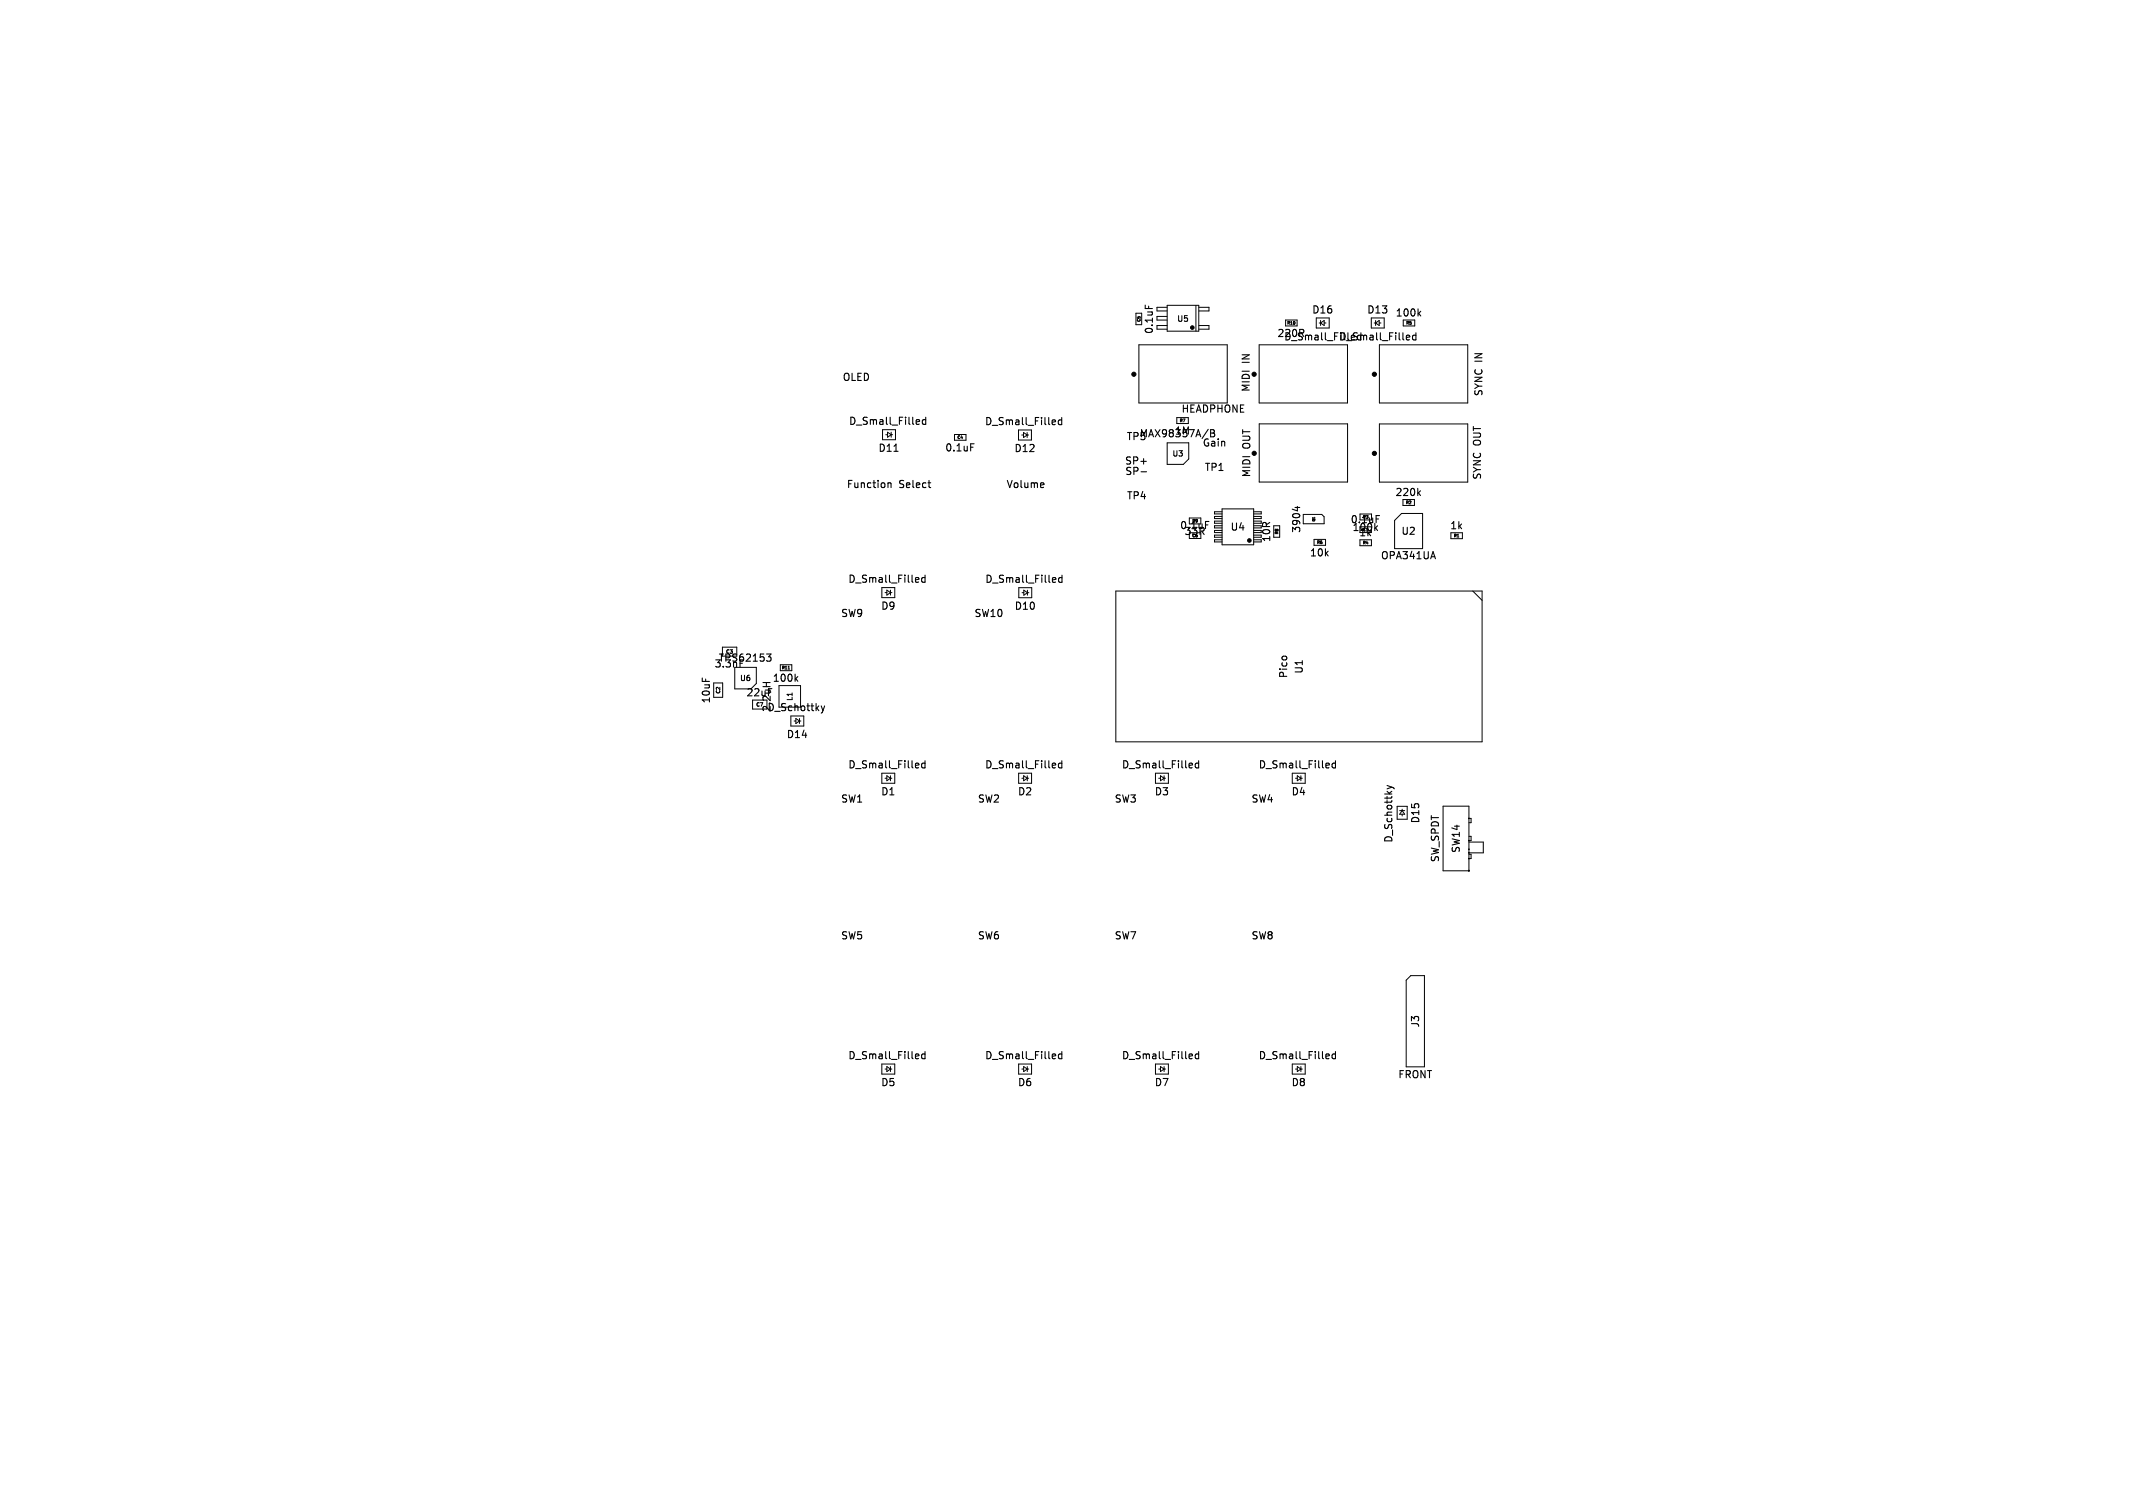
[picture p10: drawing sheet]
<svg xmlns="http://www.w3.org/2000/svg" width="297mm" height="210mm" viewBox="0 0 297 210" stroke-linecap="round" stroke-linejoin="round" font-family="sans-serif">
<g fill="none" stroke="#000" stroke-width=".15">
<path d="M128.4 58.9l.2 .2h.3M128.9 58.1v1M128.9 58.5l-.3-.1-.2 .2M147.4 59l.1 .1h.3M147.8 58.1v1M147.8 58.5h-.3l-.1 .2M168.6 59.8h.3l.2 .2-.2 .3 .2 .1v.2l-.2 .2h-.3zM181.5 46v.1M196.7 47.2l.2 .1h.3M197.2 46.3v1M197.2 46.7h-.3l-.2 .2M124.5 62.9h.5"/>
<path d="M158.9 65.7h.7M168.6 60.3h.3M180.3 70.7h.7M180.6 70.5v.6M106.2 95.1h1M106.7 95.1v.5M106.7 91.1h.7l-.4 .4 .3 .1 .1 .3-.2 .2h-.3M128.3 80.9l.2 .2 .3-.1M128.8 80.1v1M128.8 80.5l-.3-.1-.2 .2M147.4 80.9l.2 .2h.3M147.9 80.1v1"/>
<path d="M147.9 80.5l-.3-.1-.2 .2M128.3 106.8l.2 .1h.3M128.8 106.3h-.3l-.2 .2M128.8 105.9v1M147.4 106.8l.2 .1h.3M147.9 105.9v1M147.9 106.3h-.3l-.2 .2M166.4 106.8l.2 .1h.3M166.9 106.3h-.3l-.2 .2M166.9 105.9v1M185.5 106.8l.2 .1h.3M186 106.3h-.3l-.2 .2"/>
<path d="M186 105.9v1M128.3 147.3l.2 .1h.3M128.8 146.4v1M128.8 146.8h-.3l-.2 .2M147.4 147.3l.2 .1h.3M147.9 146.4v1M147.9 146.8h-.3l-.2 .2M166.4 147.3l.2 .1h.3M166.9 146.8h-.3l-.2 .2M166.9 146.4v1M185.5 147.3l.2 .1h.3M186 146.4v1"/>
<path d="M186 146.8h-.3l-.2 .2"/>
</g>
<g fill="none" stroke="#000" stroke-width=".14">
<path d="M122.9 59.8v1.4h1.8v-1.4M141.8 59.9v1.4h1.8v-1.4M158.2 43.6h.8v1.6h-.8zM158.6 48h12.3v8.1h-12.3zM161.1 45.8h1.4M161.1 45.3h1.4M161.1 43.3h1.4M161.1 42.8h1.4M161.1 44.6h1.4M161.1 44.1h1.4M162.5 42.5h4.4v3.6h-4.4zM163.9 58.2h1.6v.8h-1.6z"/>
<path d="M166.5 42.5v3.6M166.9 42.8h1.4v.5h-1.4M166.9 45.3h1.4v.5h-1.4M175.3 48h12.3v8.1h-12.3zM175.3 59h12.3v8.1h-12.3zM179 44.6h1.6v.8h-1.6zM183.3 44.3v1.4h1.8v-1.4M183.7 45h.2M183.9 45l.5-.4v.7zM183.9 44.6v.7M184.4 45h.2M190.9 44.3v1.4h1.8v-1.4"/>
<path d="M191.3 45h.2M191.5 45l.5-.4v.7zM191.5 44.6v.7M192 45h.3M192.1 59h12.3v8.1h-12.3zM192.1 48h12.3v8.1h-12.3zM195.4 44.6v.8h1.6v-.8M123.3 60.5h.3M123.6 60.2l.5 .3-.5 .4zM124.1 60.2v.7M124.1 60.5h.2M132.9 60.5h1.6v.8h-1.6z"/>
<path d="M142.3 60.6h.2M142.5 60.2l.5 .4-.5 .3zM143 60.2v.7M143 60.6h.2M162.5 61.7h3v2.2l-.7 .8h-2.3zM165.6 73v-.9h1.6v.9M170.2 73.2h-1.1v.3h1.1M170.2 74.5h-1.1v.3h1.1M170.2 75.2h-1.1v.3h1.1M170.2 73.9h-1.1v.3h1.1M170.2 72.6h-1.1v.3h1.1M170.2 71.9h-1.1v.3h1.1"/>
<path d="M170.2 71.3h-1.1v.3h1.1M170.2 70.9h4.4v5h-4.4zM174.6 73.2h1M174.6 74.8h1M174.6 75.5h1M174.6 75.2h1M174.6 74.5h1M174.6 74.2h1M174.6 73.9h1M174.6 73.5h1M174.6 71.3h1v.3h-1M174.6 71.9h1v.3h-1"/>
<path d="M174.6 72.6h1v.3h-1M177.4 73.2h.8v1.6h-.8M181.5 71.6h2.5l.4 .4v.9h-2.9M183 75.1h1.6v.8h-1.6zM189.4 75.2v.8h1.6v-.8M194.2 72.5l1-1h2.9v4.9h-3.9zM195.3 69.6v.8h1.7v-.8M202 74.2v.8h1.6v-.8M99.4 95.1h1.2v2h-1.2M100.6 91.4v-1.3h2v1.3M102.3 92.9h3v2.3l-.7 .7h-2.3zM104.8 97.5v1.2h2"/>
<path d="M108.5 95.5h3v3h-3zM108.7 92.6h1.5v.8h-1.5zM109.7 93.2h.3M110.1 99.7v1.4h1.8v-1.4M122.8 81.8v1.4h1.8v-1.4M123.2 82.5h.3M123.5 82.2l.5 .3-.5 .4zM124 82.2v.7M124 82.5h.2M141.9 81.8v1.4h1.8v-1.4M142.3 82.5h.3M142.6 82.2l.5 .3-.5 .4z"/>
<path d="M143.1 82.2v.7M143.1 82.5h.2M155.4 82.3h51v21h-51zM205.1 82.3l1.3 1.3M110.6 100.4h.2M110.8 100.1l.5 .3-.5 .4zM111.3 100.1v.7M111.3 100.4h.2M122.8 107.7v1.4h1.8v-1.4M123.2 108.4h.3M123.5 108l.5 .4-.5 .3zM124 108.4h.2"/>
<path d="M124 108v.7M141.8 107.7v1.4h1.8v-1.4M142.3 108.4h.2M142.5 108l.5 .4-.5 .3zM143 108v.7M143 108.4h.2M160.9 107.7v1.4h1.8v-1.4M161.3 108.4h.3M161.6 108l.5 .4-.5 .3zM162.1 108.4h.2M162.1 108v.7M179.9 107.7v1.4h1.8v-1.4"/>
<path d="M180.4 108.4h.2M180.6 108l.5 .4-.5 .3zM181.1 108.4h.2M181.1 108v.7M194.5 112.3h1.4v1.8h-1.4M194.9 112.9h.7M195.2 112.7v.2M195.2 113.4v.2M195.2 112.9l.4 .5h-.7zM200.9 112.3h3.6v9h-3.6zM204.5 119h.3v.6h-.3M204.5 114h.3v.6h-.3"/>
<path d="M204.5 116.5h.3v.6h-.3M204.5 117.3h2v1.5h-2M195.8 136.5l.6-.6h1.9v12.7h-2.5zM122.8 148.2v1.4h1.8v-1.4M123.2 148.9h.3M123.5 148.5l.5 .4-.5 .3zM124 148.5v.7M124 148.9h.2M141.8 148.2v1.4h1.8v-1.4M142.3 148.9h.2M142.5 148.5l.5 .4-.5 .3zM143 148.5v.7"/>
<path d="M143 148.9h.2M160.9 148.2v1.4h1.8v-1.4M161.3 148.9h.3M161.6 148.5l.5 .4-.5 .3zM162.1 148.9h.2M162.1 148.5v.7M179.9 148.2v1.4h1.8v-1.4M180.4 148.9h.2M180.6 148.5l.5 .4-.5 .3zM181.1 148.5v.7M181.1 148.9h.2"/>
</g>
<g fill="#000" stroke="#000" stroke-width=".14">
<circle cx="157.9" cy="52.1" r=".29"/>
<circle cx="166" cy="45.6" r=".25"/>
<circle cx="174.6" cy="52.1" r=".29"/>
<circle cx="191.4" cy="52.1" r=".29"/>
<circle cx="174" cy="75.3" r=".25"/>
<circle cx="174.6" cy="63.1" r=".29"/>
<circle cx="191.4" cy="63.1" r=".29"/>
<circle cx="204.5" cy="118.8" r=".05"/>
<circle cx="204.5" cy="117.1" r=".05"/>
<circle cx="204.5" cy="114" r=".05"/>
<circle cx="204.5" cy="119.6" r=".05"/>
<circle cx="204.5" cy="118.3" r=".05"/>
<circle cx="204.5" cy="121.3" r=".05"/>
</g>
<g font-size="1.4">
<text x="160.7" y="46.6" transform="rotate(-90 160.7 46.6)">0.1uF</text>
<text x="177.8" y="47.1">220R</text>
<text x="178.7" y="47.6">D_Small_Filled</text>
<text x="182.6" y="43.8">D16</text>
<text x="186.4" y="47.6">D_Small_Filled</text>
<text x="190.3" y="43.8">D13</text>
<text x="194.3" y="44.2">100k</text>
<text x="117.3" y="53.2">OLED</text>
<text x="174.2" y="50.6" transform="rotate(-90 174.2 50.6)">IN</text>
<text x="118.1" y="59.3">D_Small_Filled</text>
<text x="137.1" y="59.4">D_Small_Filled</text>
<text x="164.4" y="57.6">HEADPHONE</text>
<text x="174.2" y="54.6" transform="rotate(-90 174.2 54.6)">MIDI</text>
<text x="206.6" y="55.2" transform="rotate(-90 206.6 55.2)">SYNC IN</text>
<text x="122.2" y="63.1">D11</text>
<text x="131.5" y="63">0.1uF</text>
<text x="141.2" y="63.1">D12</text>
<text x="156.6" y="64.9">SP+</text>
<text x="156.8" y="61.5">TP5</text>
<text x="158.6" y="61.1">MAX98357A/B</text>
<text x="163.5" y="60.7">1M</text>
<text x="167.4" y="62.3">Gain</text>
<text x="167.7" y="65.7">TP1</text>
<text x="174.3" y="62.5" transform="rotate(-90 174.3 62.5)">OUT</text>
<text x="117.8" y="68.1">Function</text>
<text x="125.2" y="68.1">Select</text>
<text x="140.1" y="68.1">Volume</text>
<text x="156.6" y="66.3">SP-</text>
<text x="156.8" y="69.7">TP4</text>
<text x="174.3" y="66.5" transform="rotate(-90 174.3 66.5)">MIDI</text>
<text x="194.2" y="69.2">220k</text>
<text x="206.4" y="66.9" transform="rotate(-90 206.4 66.9)">SYNC OUT</text>
<text x="164.2" y="73.8">0.1uF</text>
<text x="164.9" y="74.7">33R</text>
<text x="171.3" y="74.1">U4</text>
<text x="177" y="75.6" transform="rotate(-90 177 75.6)">10R</text>
<text x="181.2" y="74.3" transform="rotate(-90 181.2 74.3)">3904</text>
<text x="182.3" y="77.6">10k</text>
<text x="188" y="73">0.1uF</text>
<text x="188.2" y="74.1">100k</text>
<text x="189.2" y="74.8">1k</text>
<text x="195.1" y="74.6">U2</text>
<text x="201.9" y="73.9">1k</text>
<text x="118.1" y="81.3">D_Small_Filled</text>
<text x="137.1" y="81.3">D_Small_Filled</text>
<text x="192.2" y="78">OPA341UA</text>
<text x="117" y="86.1">SW9</text>
<text x="122.6" y="85.1">D9</text>
<text x="135.6" y="86.1">SW10</text>
<text x="141.2" y="85.1">D10</text>
<text x="99.4" y="93.1">3.3nF</text>
<text x="100" y="92.3">TPS62153</text>
<text x="107.5" y="95.1">100k</text>
<text x="179.4" y="94.5" transform="rotate(-90 179.4 94.5)">Pico</text>
<text x="181.6" y="93.9" transform="rotate(-90 181.6 93.9)">U1</text>
<text x="99" y="98" transform="rotate(-90 99 98)">10uF</text>
<text x="103.9" y="97.1">22uF</text>
<text x="106.8" y="99.2">D_Schottky</text>
<text x="107.5" y="99.2" transform="rotate(-90 107.5 99.2)">2.2uH</text>
<text x="109.5" y="102.9">D14</text>
<text x="118" y="107.2">D_Small_Filled</text>
<text x="137.1" y="107.2">D_Small_Filled</text>
<text x="156.1" y="107.2">D_Small_Filled</text>
<text x="175.2" y="107.2">D_Small_Filled</text>
<text x="117" y="111.9">SW1</text>
<text x="122.6" y="110.9">D1</text>
<text x="136.1" y="111.9">SW2</text>
<text x="141.7" y="110.9">D2</text>
<text x="155.1" y="111.9">SW3</text>
<text x="160.7" y="110.9">D3</text>
<text x="174.2" y="111.9">SW4</text>
<text x="179.8" y="110.9">D4</text>
<text x="194" y="117.4" transform="rotate(-90 194 117.4)">D_Schottky</text>
<text x="197.8" y="114.7" transform="rotate(-90 197.8 114.7)">D15</text>
<text x="203.4" y="118.9" transform="rotate(-90 203.4 118.9)">SW14</text>
<text x="200.5" y="120.1" transform="rotate(-90 200.5 120.1)">SW_SPDT</text>
<text x="117" y="131">SW5</text>
<text x="136.1" y="131">SW6</text>
<text x="155.1" y="131">SW7</text>
<text x="174.2" y="131">SW8</text>
<text x="197.8" y="143.2" transform="rotate(-90 197.8 143.2)">J3</text>
<text x="118" y="147.7">D_Small_Filled</text>
<text x="137.1" y="147.7">D_Small_Filled</text>
<text x="156.1" y="147.7">D_Small_Filled</text>
<text x="175.2" y="147.7">D_Small_Filled</text>
<text x="122.6" y="151.4">D5</text>
<text x="141.7" y="151.4">D6</text>
<text x="160.7" y="151.4">D7</text>
<text x="179.8" y="151.4">D8</text>
<text x="194.6" y="150.3">FRONT</text>
</g>
<text font-size="1.1" x="163.9" y="44.9">U5</text>
<g font-size="1">
<text x="163.2" y="63.7">U3</text>
<text x="103" y="95">U6</text>
<text x="110.5" y="97.7" transform="rotate(-90 110.5 97.7)">L1</text>
</g>
<g font-size=".7">
<text x="101.1" y="91.1">C3</text>
<text x="100.4" y="96.6" transform="rotate(-90 100.4 96.6)">C2</text>
<text x="105.3" y="98.5">C7</text>
</g>
<g font-size=".6">
<text x="158.8" y="44.8" transform="rotate(-90 158.8 44.8)">C5</text>
<text x="179.2" y="45.3">R10</text>
<text x="195.8" y="45.3">R5</text>
<text x="164.2" y="58.8">R7</text>
<text x="133.3" y="61.2">C4</text>
<text x="195.7" y="70.3">R2</text>
<text x="166" y="74.9">C6</text>
<text x="166" y="72.8">R9</text>
<text x="178" y="74.4" transform="rotate(-90 178 74.4)">R8</text>
<text x="183.3" y="75.8">R6</text>
<text x="189.7" y="75.9">R4</text>
<text x="189.7" y="74">C1</text>
<text x="189.7" y="72.3">R3</text>
<text x="202.4" y="74.9">R1</text>
<text x="108.8" y="93.3">R11</text>
</g>
<text font-size=".4" x="183.1" y="72.6" transform="rotate(-90 183.1 72.6)">Q1</text>
</svg>
